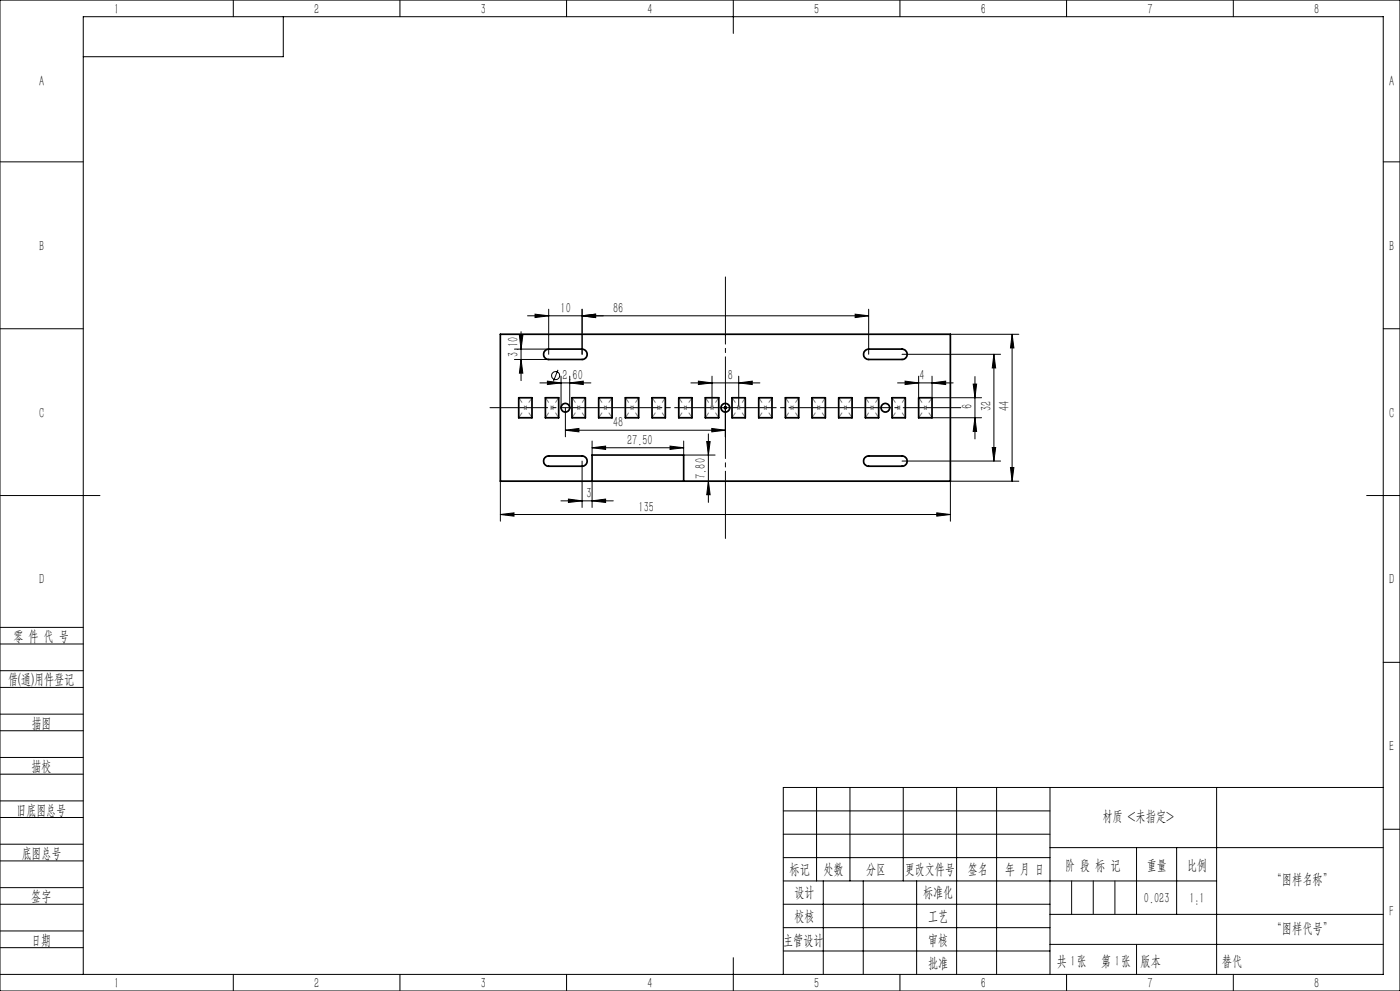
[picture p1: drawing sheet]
<svg xmlns="http://www.w3.org/2000/svg" width="420mm" height="297mm" viewBox="0 0 420 297" stroke-linecap="round" stroke-linejoin="round" font-family="sans-serif">
<g fill="none" stroke="#000" stroke-width=".3">
<path d="M0 0h420v297h-420zM70 0v5M85 5v12h-60M120 0v5M170 0v5M220 0v10M270 0v5M320 0v5M370 0v5M0 48.5h25M415 48.5h5M0 98.5h25"/>
<path d="M156.3 99.4v14.7M160.5 94.2l4.1 .4-4.1 .6zM164.6 92.7v13.5M174.6 94.6l4.1-.4v1zM174.6 92.7v13.5M256.5 94.2l4.1 .4-4.1 .6zM260.6 92.7v13.5M260.6 94.6h-102.3M415 98.5h5M154.3 107.7h10.3M154.3 104.6h10.3M155.8 100.6h1l-.5 4z"/>
<path d="M156.3 107.7l.5 4.1h-1zM162 114.8h15.3M164.2 114.2l4.1 .6-4.1 .4zM167.4 110.8l-1.4 3.5M168.3 112.7v9.5M170.9 114.8l4.1-.6v1zM170.9 112.7v9.5M207.3 114.8h20.7M209.5 114.2l4.1 .6-4.1 .4zM213.6 112.7v9.5M221.6 114.8l4.1-.6v1zM221.6 112.7v9.5"/>
<path d="M269.3 114.8h16.7M270.6 106.2h29.6M271.5 114.2l4.1 .6-4.1 .4zM275.6 112.7v6.5M279.6 114.8l4.1-.6v1zM279.6 112.7v6.5h14.9M285.1 100.2h20.5M292 115.1h1l-.5 4.1zM292.5 112.9v18.6M298.2 106.2v32M298.2 106.2l.5 4.1h-1zM303.6 100.2v44"/>
<path d="M303.6 100.2l.6 4.1h-1.1zM169.6 128.9l4.1-.5v1zM169.6 122.2v8.7M169.6 128.9h48M174.6 138.2v13.9M177.6 134.2l4.1-.5v1zM177.6 132.2v4.2M177.6 134.2h27.5M201 133.7l4.1 .5-4.1 .5zM205.1 132.2v4.2h9.4M212 132.3h1l-.5 4.1zM212.5 130v20.6"/>
<path d="M213.5 128.4l4.1 .5-4.1 .5zM217.1 122.2h1M217.2 121.8l.7 .8M217.6 121.7v9.2M217.9 121.8l-.7 .8M270.6 138.2h29.6M279.6 125.2h14.9M292.5 125.2l.5 4.1h-1zM297.7 134.1h1l-.5 4.1zM0 148.5h30M150.1 154.2l4.1-.5v1zM150.1 144.2v12"/>
<path d="M150.1 154.2h135M168.3 150.1h15.7M170.5 149.6l4.1 .5-4.1 .5zM177.6 150.1l4.1-.5v1zM177.6 144.2v7.9M212.5 144.2l.5 4.1h-1zM281 153.7l4.1 .5-4.1 .5zM303.1 140.1h1.1l-.6 4.1zM305.6 144.2h-20.5v12M410 148.5h10M0 193h25M0 188h25"/>
<path d="M415 198.5h5M0 206h25M0 201h25M0 219h25M0 214h25M0 232h25M0 227h25M245 236v28M255 236v28M271 236v28M287 236v56M299 236v56"/>
<path d="M315 236v56M365 236v56M415 236h-180v56M0 245h25M0 240h25M0 258h25M0 253h25M235 243h80M235 250h80M235 257h80M315 254h100M341 254v20"/>
<path d="M353 254v20M415 248.5h5M0 271h25M0 266h25M0 279h25M235 271h80M235 264h130M235 278h80M247 264v28M259 264v28M275 264v28M315 274h100"/>
<path d="M0 284h25M0 292h415v-287h-390v287M70 292v5M120 292v5M170 292v5M220 287v10M235 285h80M270 292v5M315 283h100M320 292v5M370 292v5"/>
<circle cx="166.7" cy="112.6" r="1.22"/>
</g>
<g fill="none" stroke="#808080" stroke-width=".3">
<path d="M150.1 100.2h135v44h-135zM155.6 119.2h4v6h-4zM163.5 105.1l1.1-.5h10a1.55 1.55 0 0 1 1.5 1.6 1.55 1.55 0 0 1-1.5 1.5h-10a1.55 1.55 0 0 1-1.4-.9 1.55 1.55 0 0 1 .3-1.7zM163.6 119.2h4v6h-4zM171.6 119.2h4v6h-4zM179.6 119.2h4v6h-4zM187.6 119.2h4v6h-4zM195.6 119.2h4v6h-4zM203.6 119.2h4v6h-4zM211.6 119.2h4v6h-4zM219.6 119.2h4v6h-4zM227.6 119.2h4v6h-4z"/>
<path d="M235.6 119.2h4v6h-4zM243.6 119.2h4v6h-4zM251.6 119.2h4v6h-4zM259.5 105.1l1.1-.5h10a1.55 1.55 0 0 1 1.6 1.6 1.55 1.55 0 0 1-1.6 1.5h-10a1.55 1.55 0 0 1-1.4-.9 1.55 1.55 0 0 1 .3-1.7zM259.6 119.2h4v6h-4zM267.6 119.2h4v6h-4zM275.6 119.2h4v6h-4zM157.1 122.2h1M157.3 121.8l.7 .8M157.6 121.7v1M158 121.8l-.7 .8M163.5 137.1l.9-.4h10.2a1.53 1.53 0 0 1 1.5 1.5 1.53 1.53 0 0 1-1.5 1.5h-10a1.55 1.55 0 0 1-1.4-.9 1.55 1.55 0 0 1 .3-1.7z"/>
<path d="M165.1 122.2h1M165.2 121.8l.7 .8M165.6 121.7v1M165.9 121.8l-.7 .8M173.1 122.2h1M173.2 121.8l.8 .8M173.6 121.7v1M174 121.8l-.8 .8M181.1 122.2h1M181.3 121.8l.7 .8M181.6 121.7v1M182 121.8l-.7 .8"/>
<path d="M189.1 122.2h1M189.3 121.8l.7 .8M189.6 121.7v1M190 121.8l-.7 .8M197.1 122.2h1M197.2 121.8l.7 .8M197.6 121.7v1M197.9 121.8l-.7 .8M205.1 122.2h1M205.2 121.8l.8 .8M205.6 121.7v1M206 121.8l-.8 .8"/>
<path d="M213.1 122.2h1M213.3 121.8l.7 .8M213.6 121.7v1M214 121.8l-.7 .8M221.1 122.2h1M221.3 121.8l.7 .8M221.6 121.7v1M222 121.8l-.7 .8M229.1 122.2h1M229.3 121.8l.7 .8M229.6 121.7v1M230 121.8l-.7 .8"/>
<path d="M237.1 122.2h1M237.2 121.8l.7 .8M237.6 121.7v1M237.9 121.8l-.7 .8M245.1 122.2h1M245.3 121.8l.7 .8M245.6 121.7v1M246 121.8l-.7 .8M253.1 122.2h1M253.3 121.8l.7 .8M253.6 121.7v1M254 121.8l-.7 .8"/>
<path d="M259.5 137.1l.9-.4h10.2a1.53 1.53 0 0 1 1.6 1.5 1.53 1.53 0 0 1-1.6 1.5h-10a1.55 1.55 0 0 1-1.4-.9 1.55 1.55 0 0 1 .3-1.7zM261.1 122.2h1M261.3 121.8l.7 .8M261.6 121.7v1M262 121.8l-.7 .8M269.1 122.2h1M269.2 121.8l.7 .8M269.6 121.7v1M269.9 121.8l-.7 .8M277.1 122.2h1M277.2 121.8l.8 .8M277.6 121.7v1"/>
<path d="M278 121.8l-.8 .8"/>
<circle cx="169.6" cy="122.2" r="1.29"/>
<circle cx="217.6" cy="122.2" r="1.29"/>
<circle cx="265.6" cy="122.2" r="1.29"/>
</g>
<path d="M217.6 83v78.4" fill="none" stroke="#000" stroke-width=".3" stroke-dasharray="30.5 1.3 1.3 1.3" stroke-dashoffset="10.3"/>
<path d="M147 122.2h141.3" fill="none" stroke="#000" stroke-width=".3" stroke-dasharray="30.5 1.3 1.3 1.3" stroke-dashoffset="13.2"/>
<path d="M321.5 264v10M328 264v10M334.5 264v10M341 283v9" fill="none" stroke="#0a0605" stroke-width=".3"/>
<g fill="none" stroke="#808080" stroke-width=".3" stroke-dasharray="30.5 1.3 1.3 1.3" stroke-dashoffset="28.8">
<path d="M155.6 119.2l4 6M163.6 119.2l4 6M171.6 119.2l4 6M179.6 119.2l4 6M187.6 119.2l4 6M195.6 119.2l4 6M203.6 119.2l4 6M211.6 119.2l4 6M219.6 119.2l4 6M227.6 119.2l4 6M235.6 119.2l4 6M243.6 119.2l4 6"/>
<path d="M251.6 119.2l4 6M259.6 119.2l4 6M267.6 119.2l4 6M275.6 119.2l4 6M155.6 125.2l4-6M163.6 125.2l4-6M171.6 125.2l4-6M179.6 125.2l4-6M187.6 125.2l4-6M195.6 125.2l4-6M203.6 125.2l4-6M211.6 125.2l4-6"/>
<path d="M219.6 125.2l4-6M227.6 125.2l4-6M235.6 125.2l4-6M243.6 125.2l4-6M251.6 125.2l4-6M259.6 125.2l4-6M267.6 125.2l4-6M275.6 125.2l4-6"/>
</g>
<g fill="#000">
<path d="M256.5 94.2l4.1 .4-4.1 .6zM174.6 94.6l4.1-.4v1zM201 133.7l4.1 .5-4.1 .5zM177.6 134.2l4.1-.5v1zM177.6 150.1l4.1-.5v1zM170.5 149.6l4.1 .5-4.1 .5z"/>
<path d="M209.5 114.2l4.1 .6-4.1 .4zM221.6 114.8l4.1-.6v1z"/>
<path d="M292 115.1h1l-.5 4.1zM292.5 125.2l.5 4.1h-1z"/>
<path d="M298.2 106.2l.5 4.1h-1zM297.7 134.1h1l-.5 4.1z"/>
<path d="M213.5 128.4l4.1 .5-4.1 .5zM169.6 128.9l4.1-.5v1z"/>
<path d="M150.1 154.2l4.1-.5v1zM281 153.7l4.1 .5-4.1 .5zM160.5 94.2l4.1 .4-4.1 .6zM174.6 94.6l4.1-.4v1zM164.2 114.2l4.1 .6-4.1 .4zM170.9 114.8l4.1-.6v1zM271.5 114.2l4.1 .6-4.1 .4zM279.6 114.8l4.1-.6v1z"/>
<path d="M303.1 140.1h1.1l-.6 4.1zM303.6 100.2l.6 4.1h-1.1zM156.3 107.7l.5 4.1h-1zM155.8 100.6h1l-.5 4zM212.5 144.2l.5 4.1h-1zM212 132.3h1l-.5 4.1z"/>
</g>
<g fill="none" stroke="#000" stroke-width=".5">
<path d="M150.1 100.2h135v44h-135zM155.6 119.2h4v6h-4zM163.4 105.2l1.2-.6h10a1.55 1.55 0 0 1 1.6 1.6 1.55 1.55 0 0 1-1.6 1.5h-10a1.52 1.52 0 0 1-1.4-.9 1.52 1.52 0 0 1 .2-1.6zM163.6 119.2h4v6h-4zM171.6 119.2h4v6h-4zM179.6 119.2h4v6h-4zM187.6 119.2h4v6h-4zM195.6 119.2h4v6h-4zM203.6 119.2h4v6h-4zM211.6 119.2h4v6h-4zM219.6 119.2h4v6h-4zM227.6 119.2h4v6h-4z"/>
<path d="M235.6 119.2h4v6h-4zM243.6 119.2h4v6h-4zM251.6 119.2h4v6h-4zM259.4 105.2l1.2-.6h10a1.55 1.55 0 0 1 1.5 1.6 1.55 1.55 0 0 1-1.5 1.5h-10a1.52 1.52 0 0 1-1.4-.9 1.52 1.52 0 0 1 .2-1.6zM259.6 119.2h4v6h-4zM267.6 119.2h4v6h-4zM275.6 119.2h4v6h-4zM163.4 137.2l1.2-.5h10a1.53 1.53 0 0 1 1.6 1.5 1.53 1.53 0 0 1-1.6 1.5h-10a1.52 1.52 0 0 1-1.4-.9 1.52 1.52 0 0 1 .2-1.6zM259.4 137.2l1.2-.5h10a1.53 1.53 0 0 1 1.6 1.5 1.53 1.53 0 0 1-1.6 1.5h-10a1.52 1.52 0 0 1-1.4-.9 1.52 1.52 0 0 1 .2-1.6zM177.6 144.2v-7.8h27.5v7.8"/>
<circle cx="169.6" cy="122.2" r="1.31"/>
<circle cx="217.6" cy="122.2" r="1.3"/>
<circle cx="265.6" cy="122.2" r="1.3"/>
</g>
<g font-size="4.4">
<text x="34.2" y="4.1">1</text>
<text x="94.2" y="4.1">2</text>
<text x="144.2" y="4.1">3</text>
<text x="194.2" y="4.1">4</text>
<text x="244.2" y="4.1">5</text>
<text x="294.2" y="4.1">6</text>
<text x="344.2" y="4.1">7</text>
<text x="394.2" y="4.1">8</text>
<text x="11.7" y="25.9">A</text>
<text x="416.7" y="25.9">A</text>
<text x="11.7" y="75.1">B</text>
<text x="416.7" y="75.1">B</text>
<text x="168.2" y="93.8">10</text>
<text x="183.9" y="93.8">86</text>
<text x="155.5" y="107.1" transform="rotate(-90 155.5 107.1)">3.10</text>
<text x="168.7" y="113.9">2.60</text>
<text x="218.4" y="113.9">8</text>
<text x="275.8" y="113.9">4</text>
<text x="11.7" y="125.1">C</text>
<text x="291.6" y="122.6" transform="rotate(-90 291.6 122.6)">6</text>
<text x="297.3" y="123.3" transform="rotate(-90 297.3 123.3)">32</text>
<text x="302.8" y="123.3" transform="rotate(-90 302.8 123.3)">44</text>
<text x="416.7" y="125.1">C</text>
<text x="183.9" y="128">48</text>
<text x="188.1" y="133.3">27.50</text>
<text x="211.7" y="143.5" transform="rotate(-90 211.7 143.5)">7.80</text>
<text x="176" y="149.2">3</text>
<text x="191.6" y="153.3">135</text>
<text x="11.7" y="175.1">D</text>
<text x="416.7" y="175.1">D</text>
<text x="4" y="192">零 件 代 号</text>
<text x="2.5" y="205.1">借(通)用件登记</text>
<text x="9.5" y="218.1">描图</text>
<text x="416.7" y="225.1">E</text>
<text x="9.5" y="231.1">描校</text>
<text x="5" y="244.2">旧底图总号</text>
<text x="330.7" y="246.2">材质 &lt;未指定&gt;</text>
<text x="6.5" y="257.2">底图总号</text>
<text x="236.9" y="261.9">标记</text>
<text x="247.1" y="261.9">处数</text>
<text x="259.9" y="261.9">分区</text>
<text x="271.5" y="261.9">更改文件号</text>
<text x="290.4" y="261.9">签名</text>
<text x="301.5" y="261.9">年 月 日</text>
<text x="319.5" y="260.6">阶 段 标 记</text>
<text x="344" y="260.6">重量</text>
<text x="356.1" y="260.6">比例</text>
<text x="238.3" y="268.9">设计</text>
<text x="276.9" y="268.9">标准化</text>
<text x="381.5" y="264.8">“图样名称”</text>
<text x="9.4" y="270.1">签字</text>
<text x="343.2" y="270.7">0.023</text>
<text x="356.8" y="270.7">1:1</text>
<text x="416.8" y="274.4">F</text>
<text x="238.3" y="276.1">校核</text>
<text x="278.4" y="276">工艺</text>
<text x="381.5" y="279.6">“图样代号”</text>
<text x="9.4" y="283.2">日期</text>
<text x="234.9" y="283.3">主管设计</text>
<text x="278.4" y="283.3">审核</text>
<text x="278.4" y="290.2">批准</text>
<text x="317.1" y="289.4">共 张</text>
<text x="321.1" y="289.4">1</text>
<text x="330.3" y="289.4">第 张</text>
<text x="334.5" y="289.4">1</text>
<text x="342.1" y="289.4">版本</text>
<text x="34.2" y="296.1">1</text>
<text x="94.2" y="296.1">2</text>
<text x="144.2" y="296.1">3</text>
<text x="194.2" y="296.1">4</text>
<text x="244.2" y="296.1">5</text>
<text x="294.2" y="296.1">6</text>
<text x="344.2" y="296.1">7</text>
<text x="394.2" y="296.1">8</text>
</g>
<text font-size="4.4" fill="#0a0605" x="366.6" y="289.4">替代</text>
</svg>
